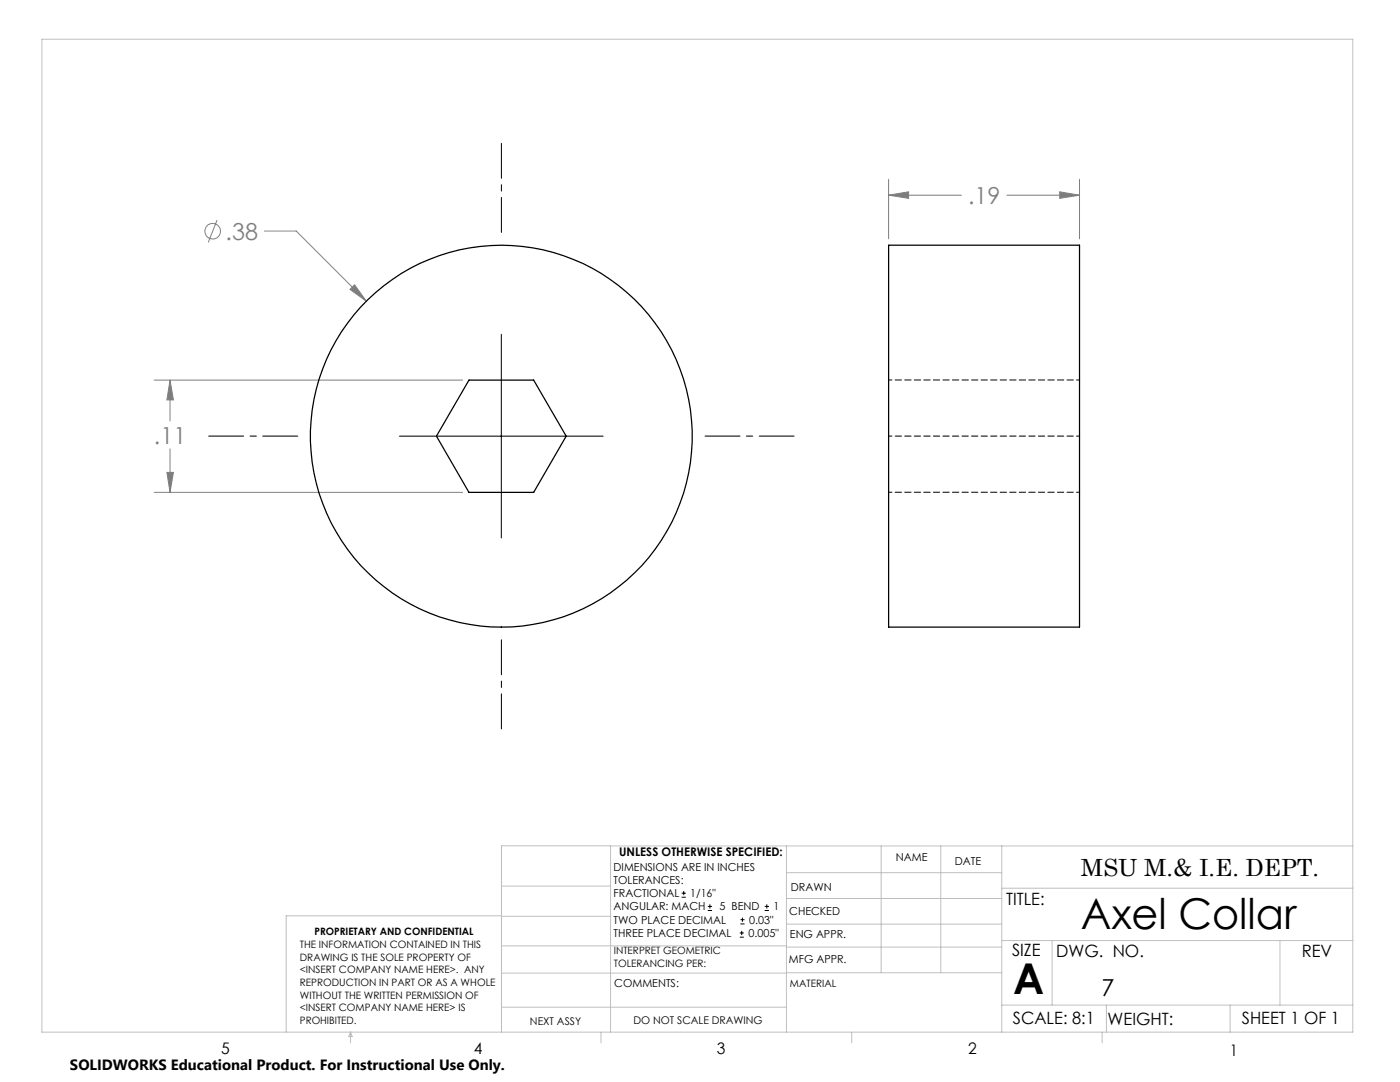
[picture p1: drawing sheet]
<svg xmlns="http://www.w3.org/2000/svg" width="279mm" height="216mm" viewBox="0 0 279 216" stroke-linecap="round" stroke-linejoin="round" font-family="sans-serif">
<g fill="none" stroke="#808080" stroke-width=".2">
<path d="M177.3 38.9l4-.6v1.3zM177.3 35.8v11.9M177.3 38.9h14.6M200.9 38.9h14.5M211.5 38.3l3.9 .6-3.9 .7zM215.4 35.8v11.9M43.3 43.9l-1.7 4.5M52.8 46.1h6.3l14 14M70.8 56.8l2.3 3.3-3.3-2.4zM30.8 75.8h61.5M33.9 75.8l.7 4h-1.3zM33.9 75.8v8.2"/>
<path d="M30.8 98.2h61.5M33.3 94.3h1.3l-.7 3.9zM33.9 89.6v8.6"/>
<circle cx="42.4" cy="46.1" r="1.55"/>
</g>
<g fill="none" stroke="#000" stroke-width=".2">
<path d="M100 66.7v40.7M79.7 87h40.7M136 179h.9M136 178.2h.9M136.5 177.8v.8M141.3 181.7h.8M141.3 180.9h.8M141.7 180.4v.9M147.6 187h.8M147.6 186.2h.8M147.8 184.4h.8M147.8 183.5h.8"/>
<path d="M148 185.7v.9M148.2 183.1v.8M152.6 181.7h.9M152.6 180.9h.9M153 180.4v.9"/>
</g>
<path d="M100.1 46.4v-17.8M59.4 87h-17.8M140.7 87h17.8M100.1 127.7v17.7" fill="none" stroke="#000" stroke-width=".2" stroke-dasharray="15.2 1.3 1.3 1.3" stroke-dashoffset="8.3"/>
<g fill="none" stroke="#c0c0c0" stroke-width=".2">
<path d="M8.4 7.8h261.6v198.2h-261.6zM100.1 176.8h21.7M121.8 168.8v37.2M157 168.8v37.2M157 179.3h42.9M157 174.1h42.9M175.9 168.8v25.3M187.7 168.8v25.3M199.9 177.2h70.1M199.9 168.8v37.2M270 168.8h-169.9v37.2M100.1 194.2h56.9"/>
<path d="M100.1 188.7h56.9M100.1 182.8h21.7M100.1 182.7h-43v23.3M157 194.1h42.9M157 184.4h42.9M157 189h42.9M199.9 187.7h70.1M210 187.7v12.9M255.4 187.7v12.9M70 206v2.1M70 206l.3 .8h-.7zM100.1 201h56.9"/>
<path d="M119.9 206v2.1M170 206v2.1M199.9 200.6h70.1M220 206v2.1M220.8 200.6v5.4M245.5 200.6v5.4"/>
</g>
<path d="M33.9 75.8l.7 4h-1.3zM33.3 94.3h1.3l-.7 3.9zM70.8 56.8l-1 .9 3.3 2.4zM177.3 38.9l4-.6v1.3zM211.5 38.3l3.9 .6-3.9 .7z" fill="#808080"/>
<g fill="none" stroke="#000" stroke-width=".25">
<path d="M177.3 48.9h38.1v76.2h-38.1zM93.6 75.8h12.9l6.5 11.2-6.5 11.2h-12.9l-6.5-11.2z"/>
<circle cx="100" cy="87" r="38.1"/>
</g>
<path d="M177.4 75.8h38.1M177.4 87h38.1M177.4 98.2h38.1" fill="none" stroke="#000" stroke-width=".2" stroke-dasharray="1.3 .6" stroke-dashoffset=".6"/>
<g font-size="8.5">
<text x="215.7" y="185.3">Axel Collar</text>
<text x="202.2" y="198.3">A</text>
</g>
<g font-size="4.7" fill="#808080">
<text x="193.2" y="40.7">.19</text>
<text x="45" y="47.8">.38</text>
<text x="30.7" y="88.5">.11</text>
</g>
<g font-size="4.7">
<text x="215.7" y="174.7">MSU M.&amp; I.E. DEPT.</text>
<text x="219.8" y="198.8">7</text>
</g>
<g font-size="3.4">
<text x="200.8" y="180.5">TITLE:</text>
<text x="202" y="190.8">SIZE</text>
<text x="210.8" y="190.9">DWG. NO.</text>
<text x="259.8" y="191">REV</text>
<text x="202.1" y="204.4">SCALE: 8:1</text>
<text x="221" y="204.5">WEIGHT:</text>
<text x="247.8" y="204.4">SHEET 1 OF 1</text>
</g>
<g font-size="3.2">
<text x="44.2" y="210.4">5</text>
<text x="94.6" y="210.3">4</text>
<text x="143.1" y="210.4">3</text>
<text x="193.2" y="210.3">2</text>
<text x="245.4" y="210.6">1</text>
</g>
<text font-size="3" x="14" y="213.5">SOLIDWORKS Educational Product. For Instructional Use Only.</text>
<text font-size="2.4" x="123.6" y="170.8">UNLESS OTHERWISE SPECIFIED:</text>
<g font-size="2.2">
<text x="122.5" y="173.7">DIMENSIONS ARE IN INCHES</text>
<text x="178.8" y="171.8">NAME</text>
<text x="190.6" y="172.5">DATE</text>
<text x="122.5" y="176.4">TOLERANCES:</text>
<text x="122.5" y="179">FRACTIONAL</text>
<text x="137.8" y="179">1/16&quot;</text>
<text x="157.8" y="177.8">DRAWN</text>
<text x="122.5" y="184.3">TWO PLACE DECIMAL</text>
<text x="122.5" y="181.7">ANGULAR: MACH</text>
<text x="143.6" y="181.7">5 BEND</text>
<text x="149.5" y="184.3">0.03&quot;</text>
<text x="154.4" y="181.7">1</text>
<text x="157.5" y="182.5">CHECKED</text>
<text x="122.5" y="187">THREE PLACE DECIMAL</text>
<text x="149.4" y="187">0.005&quot;</text>
<text x="157.6" y="187.2">ENG APPR.</text>
<text x="122.6" y="197">COMMENTS:</text>
<text x="157.4" y="192.2">MFG APPR.</text>
</g>
<g font-size="2.1">
<text x="105.8" y="204.5">NEXT ASSY</text>
<text x="126.4" y="204.3">DO NOT SCALE DRAWING</text>
</g>
<g font-size="2">
<text x="59.8" y="189.2">THE INFORMATION CONTAINED IN THIS</text>
<text x="59.8" y="191.7">DRAWING IS THE SOLE PROPERTY OF</text>
<text x="62.8" y="186.5">PROPRIETARY AND CONFIDENTIAL</text>
<text x="122.5" y="190.4">INTERPRET GEOMETRIC</text>
<text x="59.8" y="194.2">&lt;INSERT COMPANY NAME HERE&gt;. ANY</text>
<text x="59.8" y="196.8">REPRODUCTION IN PART OR AS A WHOLE</text>
<text x="122.5" y="192.9">TOLERANCING PER:</text>
<text x="157.7" y="197">MATERIAL</text>
<text x="59.8" y="199.3">WITHOUT THE WRITTEN PERMISSION OF</text>
<text x="59.8" y="201.8">&lt;INSERT COMPANY NAME HERE&gt; IS</text>
<text x="59.8" y="204.3">PROHIBITED.</text>
</g>
</svg>
